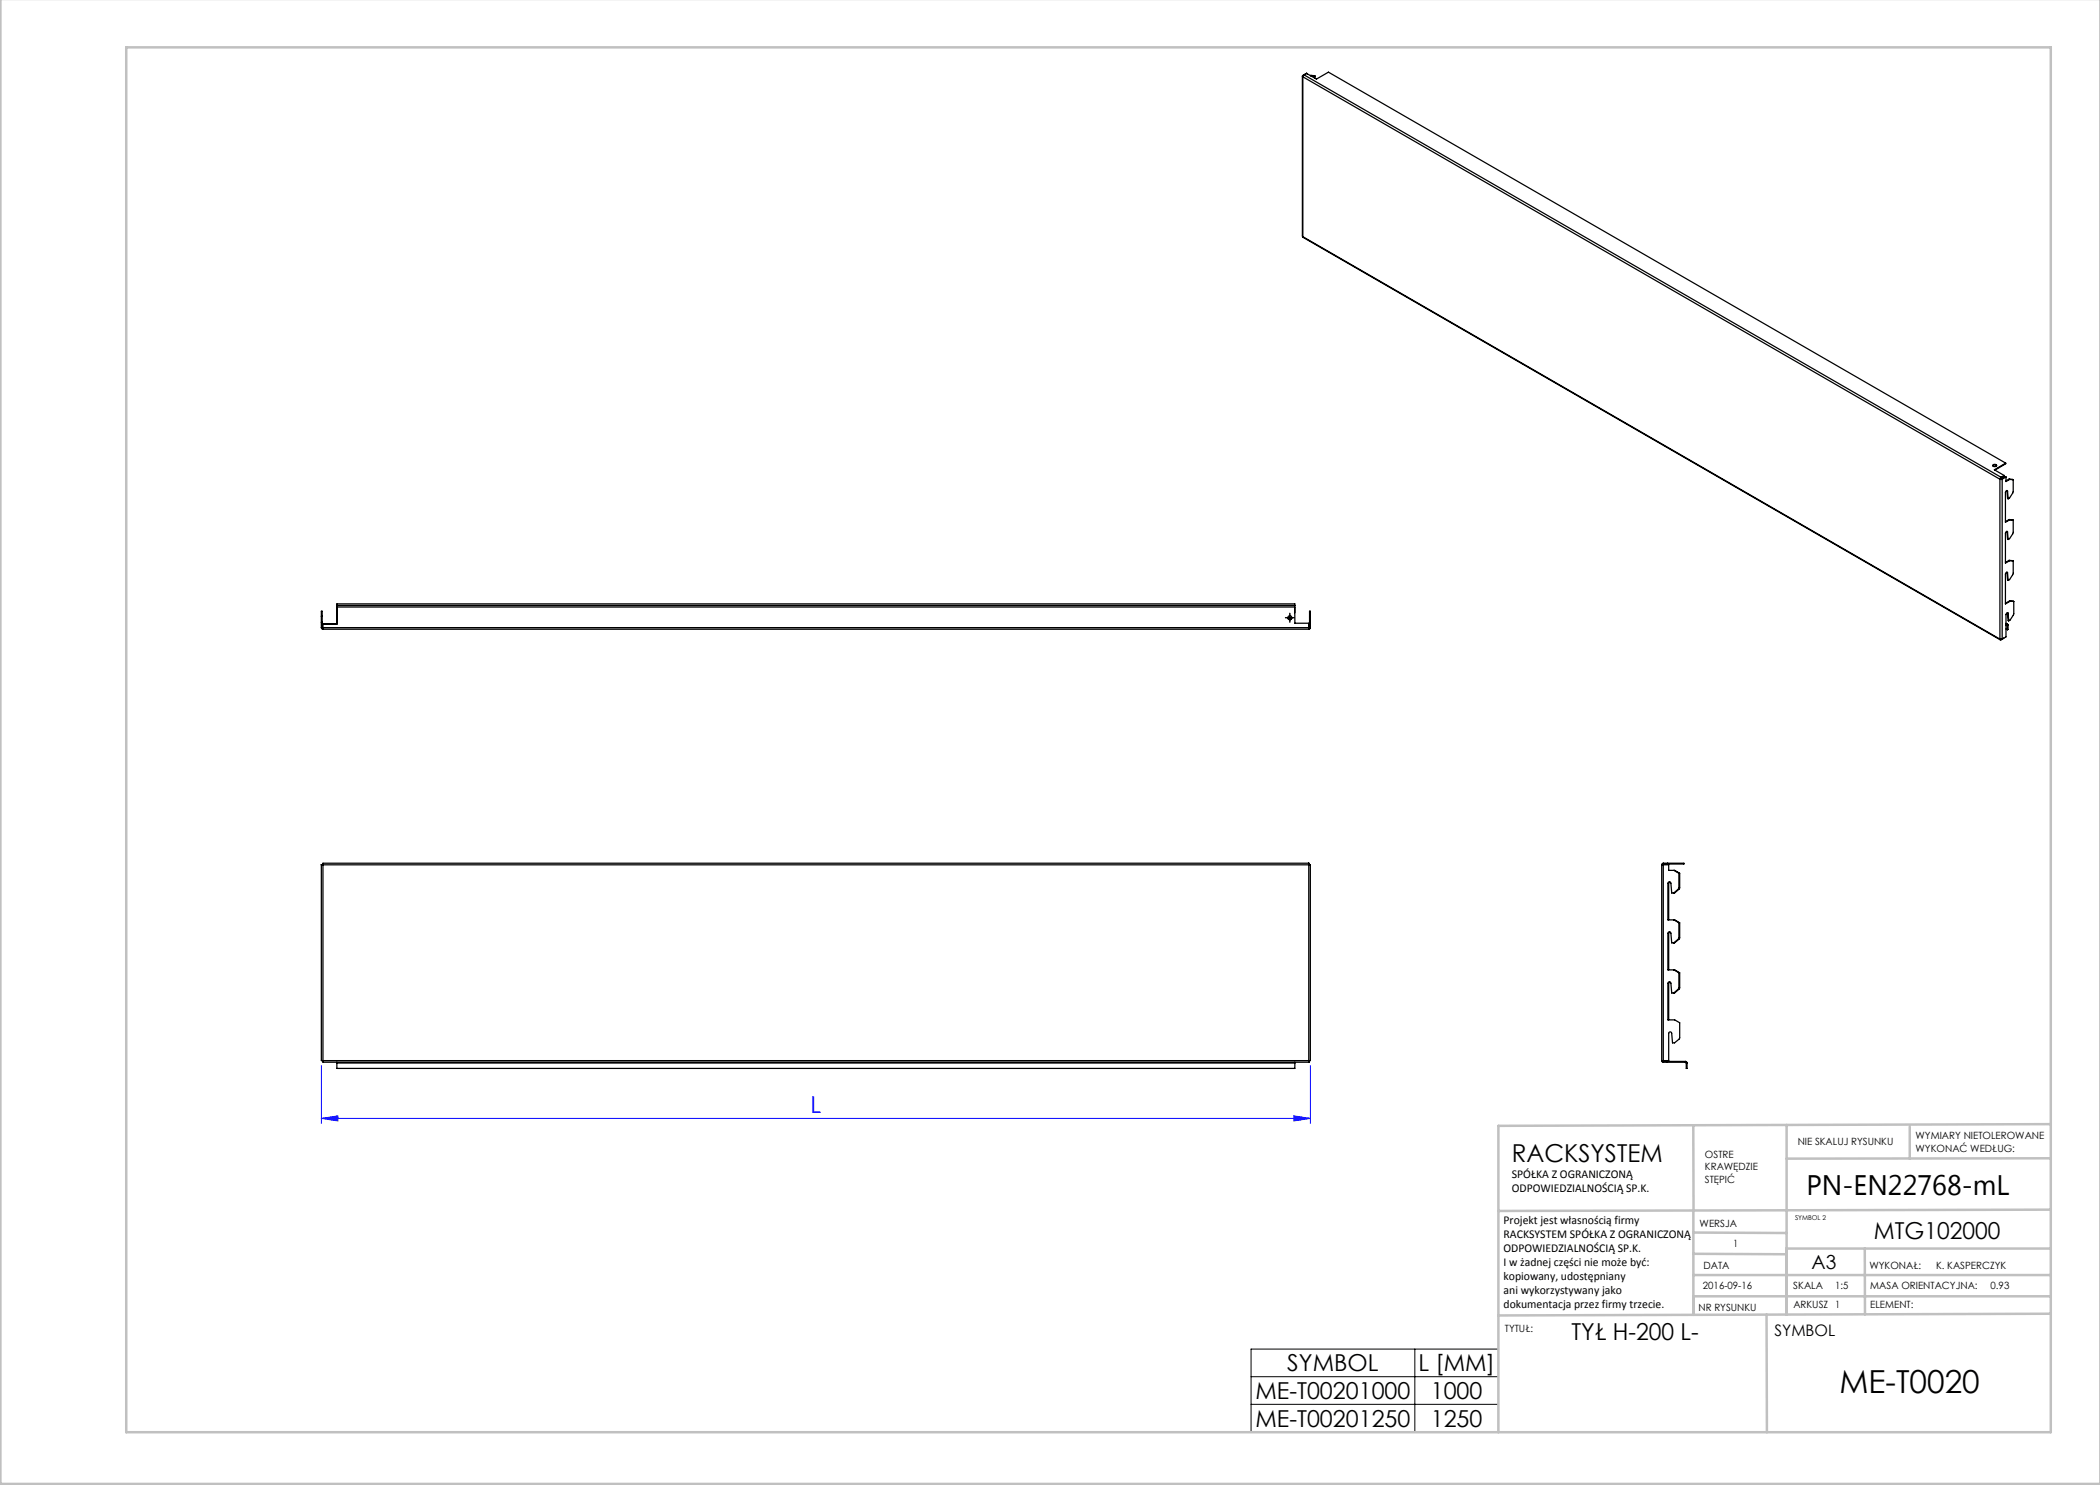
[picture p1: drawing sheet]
<svg xmlns="http://www.w3.org/2000/svg" width="420mm" height="297mm" viewBox="0 0 420 297" stroke-linecap="round" stroke-linejoin="round" font-family="sans-serif">
<path d="M64.3 213.1v11.6M262.1 213.1v11.6M64.3 223.7l3.3-.5v1zM64.3 223.7h197.8M258.8 223.2l3.3 .5-3.3 .5z" fill="none" stroke="#00f" stroke-width=".2"/>
<path d="M257.5 123.5h1M258 123v1M250.2 269.8h49.5v16.6h-49.5zM250.2 275.3h49.5M283 269.8v16.6M250.2 280.9h49.5" fill="none" stroke="#000" stroke-width=".2"/>
<path d="M257.5 123.5h-.4M258 123v-.4M258 124v.4M258.5 123.5h.4" fill="none" stroke="#000" stroke-width=".2" stroke-dasharray="15.2 1.3 1.3 1.3"/>
<g fill="none" stroke="#c0c0c0" stroke-width=".5">
<path d="M.1 -.1v296.9h419.9M25.2 9.5h385v276.9h-385zM338.7 225.2v16.9M357.3 225v37.9M382 225.4v6.3M410.1 224.8l-110.4 .4v61.2M410.1 231.7h-52.8M338.7 259.3h71.5M338.7 255h71.5M338.7 250.8l18.6 .1M338.7 246.5l18.6 .1M338.7 242.1v20.9"/>
<path d="M373 249.7v13.2M410.1 241.9l-110.4 .3M410.2 249.7h-52.9v13.2M353.3 262.9l.1 23.5M410.2 262.7l-110.5 .4"/>
</g>
<path d="M258.8 223.2l3.3 .5-3.3 .5zM64.3 223.7l3.3-.5v1z" fill="#00f"/>
<g fill="none" stroke="#000" stroke-width=".25">
<path d="M260.5 15.2l.1 32.1M260.6 15.1v.3M260.6 15.4l139.4 80.4M260.6 15.4v31.9M260.6 15.1h.1M260.8 15l-.2 .4M260.8 15l139.4 80.5M260.8 15l.5-.3 2 1.1 2.4-1.4 135.4 78.2M261.4 14.7h-.1l-.7 .4M261.4 14.7h.1M261.4 14.7v.1M262.2 15.1h.1"/>
<path d="M262.2 15.1h-.1M262.2 15.1l.8 .1M262.3 15.1l-.1 .1M262.3 15.1l.7 .1M263 15.2v.5M260.6 47.3l139.4 80.7M260.6 47.3l139.4 80.5M398.6 93.2a.53 .53 0 0 1 .7 0M398.6 93a.41 .41 0 0 1 .4-.1 .41 .41 0 0 1 .3 .3 .41 .41 0 0 1-.4 .1 .41 .41 0 0 1-.3-.3zM400 95.8v32M400.1 95.8h-.1M400.2 95.5l-.2 .3"/>
<path d="M400.2 95.6l-.1 .2M400.2 95.5v.1M400.3 95.8h-.2M400.3 95.8h.1M400.4 95.8h-.4M400.4 95.8v32M400.8 95.1l-.6 .4M400.8 95.1v.1l-.6 .4M401.1 92.6l-2.2 1.4 1.9 1.1M401.1 92.6v.2l-2.1 1.2M401.2 95.4v.9l.7-.4M401.2 95.4l-.8 .4"/>
<path d="M401.2 95.4l-.1-.1-.8 .5M401.4 98.1v.1M401.4 98.2h.1M401.4 98.2l.1 1.5 .1 .1M401.5 98.2a.25 .25 0 0 0-.3 0 .25 .25 0 0 0-.1 .3v6l.8-.5M401.5 98.2l.1 1.6M401.8 95.8l.1 .1M401.8 95.8l-.6 .4M401.8 95.8l.8 .1M401.9 95.9h.7M402.6 95.9v2.5l-.7 1.2-.3 .2M401.4 106.3h.1"/>
<path d="M401.4 114.4v.1M401.4 106.3l.1 .1M401.4 106.3l.1 1.5 .1 .1M401.4 114.5l.1 .1M401.4 114.5l.1 1.5 .1 .1M401.5 106.4a.25 .25 0 0 0-.3-.1 .25 .25 0 0 0-.1 .4v5.9l.8-.5M401.5 114.6a.25 .25 0 0 0-.3-.1 .25 .25 0 0 0-.1 .3v6l.9-.6M401.5 106.4l.1 1.5M401.5 114.6l.1 1.5M401.8 103.9l.1 .1M401.8 103.9l-.7 .4M401.8 103.9l.8 .1"/>
<path d="M401.8 112.1h.1M401.8 112.1l-.7 .4M401.8 112.1l.8 .1M401.9 104h.7M401.9 112.1l.7 .1M402.6 104v2.6l-.7 1.1-.3 .2M402.6 112.2v2.5l-.7 1.2-.3 .2M64.3 125.5l.3 .3M64.3 125.5v-3.3h.1v3.3M64.3 125.5h.1M64.3 124.4h.1M64.3 123.2h.1"/>
<path d="M64.4 125.5l.2 .2M64.6 125.5v.3M64.6 125.5v-.7h2.8v-3.4h191.5l.1 3.2h2.8v.9M64.6 125.5h197.2M64.6 125.8h197.2M67.4 121.1v-.3h191.6v.3M67.4 121.1v3.7M67.4 121.1h191.6M257.6 123.5a.4 .4 0 0 0 .4 .4 .4 .4 0 0 0 .4-.4M259 121.1v1.5M261.8 125.5v.3M261.8 124.8h.1"/>
<path d="M261.9 125.5l-.1 .2M261.9 125.5v-3.3h.2v3.3M261.9 125.5h.2M261.9 124.4h.2M261.9 123.4h.2M261.9 122.4h.2M262.1 125.5l-.3 .3M400 127.8h.4M400 127.8l.2 .2M400.2 127.9v.1M400.7 127.7h.1M400.7 127.7l-.5 .3"/>
<path d="M401.2 124.7l.3 .2M401.2 124.8l.2 .1M401.2 125.8l.3 .2M401.4 124.9l.2 .1M401.4 125l.1 .1M401.4 124.9l-.2 .1M401.4 124.9v.1M401.4 125l-.2 .1M401.5 125.1v.9M401.5 122.5v.1M401.5 122.6l.1 .1M401.5 122.6l.1 1.5 .1 .1"/>
<path d="M401.6 125l-.1 .1M401.6 125v.9l-.1 .1M401.6 122.7a.25 .25 0 0 0-.3-.1 .25 .25 0 0 0-.1 .3v4.5l-.8 .4M401.6 122.7l.1 1.5M401.9 120.2h.1M401.9 120.2l-.8 .5M401.9 120.2l.9 .1M402 120.2l.8 .1M402.8 120.3l-.1 2.5-.7 1.2-.3 .2M64.3 173h.3M64.3 173v39.1h.3M64.3 173h.1"/>
<path d="M64.4 173h.1M64.6 173h197.2M64.6 173v39.1M261.8 173v39.1M261.8 172.6v.4M261.8 172.6v.2M261.8 172.8h.1M261.8 172.6h-197.2v.4M261.9 173h.2M261.9 173h.1M262.1 173h-.3M262.1 173v39.1h-.3"/>
<path d="M332.3 173v39.1M332.7 173h1v1.1h1.2l1 .6v2.9l-1 1h-.6l-.1-1.9a.3 .3 0 0 0-.3-.3 .3 .3 0 0 0-.3 .3v7.3h1.3l1 .6v3l-1 1h-.6l-.1-1.9a.3 .3 0 0 0-.3-.3 .3 .3 0 0 0-.3 .3v7.3h1.3l1 .6v3l-1 1h-.6l-.1-1.9a.3 .3 0 0 0-.3-.3 .3 .3 0 0 0-.3 .3v7.3h1.3l1 .6v3l-1 1h-.4l-.2-1.9a.3 .3 0 0 0-.3-.3 .3 .3 0 0 0-.3 .3v5.4h-1M332.7 173h-.4M332.7 172.8l-.2 .2M332.7 172.6l-.4 .4M332.7 172.6h4.1v.2h-4.1M332.7 172.6v.2M332.7 173v39.1M333.5 172.6v.2M334 176.4l-.3 .3v7.3M334.8 174.1l1 .6v2.8l-.1 .3-1 .8M334 186.4l-.3 .3v7.3"/>
<path d="M334 196.4l-.3 .3v7.3M334.8 184l1 .6v2.9l-.1 .3-1 .8M334.8 194l1 .6v2.9l-.1 .3-1 .8M64.6 212.1v.3h197.2M64.6 212.1h197.2M67.4 212.4v.2M67.4 212.6h191.6M67.4 212.6v1.1h191.6v-1.1M259 212.4v.2M261.8 212.1v.3M261.8 212.3v.1M261.8 212.3h.1"/>
<path d="M332.3 212.1h.4M332.3 212.1l.4 .3M332.5 212.1l.2 .2M332.7 212.4h4.4M332.7 212.3h4.4M332.7 212.3v.1M333.4 212.3v.1M337.1 212.4l.1 .2M337.1 212.3l.3 .3M337.1 212.3v.1M337.2 212.6h.2M337.2 212.6v1.1h.2v-1.1"/>
<circle cx="258" cy="123.5" r=".4"/>
</g>
<text font-size="6.3" x="367.9" y="278.5">ME-T0020</text>
<text font-size="5.6" x="361.3" y="239.1">PN-EN22768-mL</text>
<text font-size="4.9" x="302.4" y="232.4">RACKSYSTEM</text>
<text font-size="4.7" fill="#00f" x="162.1" y="222.7">L</text>
<g font-size="4.7">
<text x="374.8" y="247.8">MTG102000</text>
<text x="314.3" y="268.1">TYŁ H-200 L-</text>
<text x="257.5" y="274.3">SYMBOL</text>
<text x="283.7" y="274.3">L [MM]</text>
<text x="251.1" y="279.8">ME-T00201000</text>
<text x="286.2" y="279.8">1000</text>
<text x="251.1" y="285.3">ME-T00201250</text>
<text x="286.2" y="285.3">1250</text>
</g>
<text font-size="3.9" x="362.3" y="253.8">A3</text>
<text font-size="3.2" x="354.9" y="267.2">SYMBOL</text>
<g font-size="2.4">
<text x="302.4" y="235.6">SPÓŁKA Z OGRANICZONĄ</text>
<text x="302.4" y="238.4">ODPOWIEDZIALNOŚCIĄ SP.K.</text>
<text x="300.7" y="244.7">Projekt jest własnością firmy</text>
<text x="300.7" y="247.5">RACKSYSTEM SPÓŁKA Z OGRANICZONĄ</text>
<text x="300.7" y="250.3">ODPOWIEDZIALNOŚCIĄ SP.K.</text>
<text x="300.7" y="253.1">I w żadnej części nie może być:</text>
<text x="300.7" y="256">kopiowany, udostępniany</text>
<text x="300.7" y="258.8">ani wykorzystywany jako</text>
<text x="300.7" y="261.6">dokumentacja przez firmy trzecie.</text>
</g>
<g font-size="2">
<text x="383.1" y="227.9">WYMIARY NIETOLEROWANE</text>
<text x="341" y="231.6">OSTRE</text>
<text x="359.5" y="228.9">NIE SKALUJ RYSUNKU</text>
<text x="383.1" y="230.4">WYKONAĆ WEDŁUG:</text>
<text x="341" y="234.1">KRAWĘDZIE</text>
<text x="341" y="236.6">STĘPIĆ</text>
<text x="339.9" y="245.4">WERSJA</text>
<text x="346.6" y="249.5">1</text>
<text x="340.6" y="257.7">2016-09-16</text>
<text x="340.7" y="253.8">DATA</text>
<text x="358.7" y="257.7">SKALA</text>
<text x="367" y="257.7">1:5</text>
<text x="373.9" y="253.8">WYKONAŁ:</text>
<text x="374.1" y="257.7">MASA ORIENTACYJNA:</text>
<text x="387.2" y="253.8">K. KASPERCZYK</text>
<text x="398.1" y="257.7">0.93</text>
<text x="339.7" y="262.3">NR RYSUNKU</text>
<text x="358.7" y="261.7">ARKUSZ 1</text>
<text x="374.1" y="261.7">ELEMENT:</text>
<text x="301" y="266.4">TYTUŁ:</text>
</g>
<text font-size="1.3" x="359" y="244">SYMBOL 2</text>
</svg>
